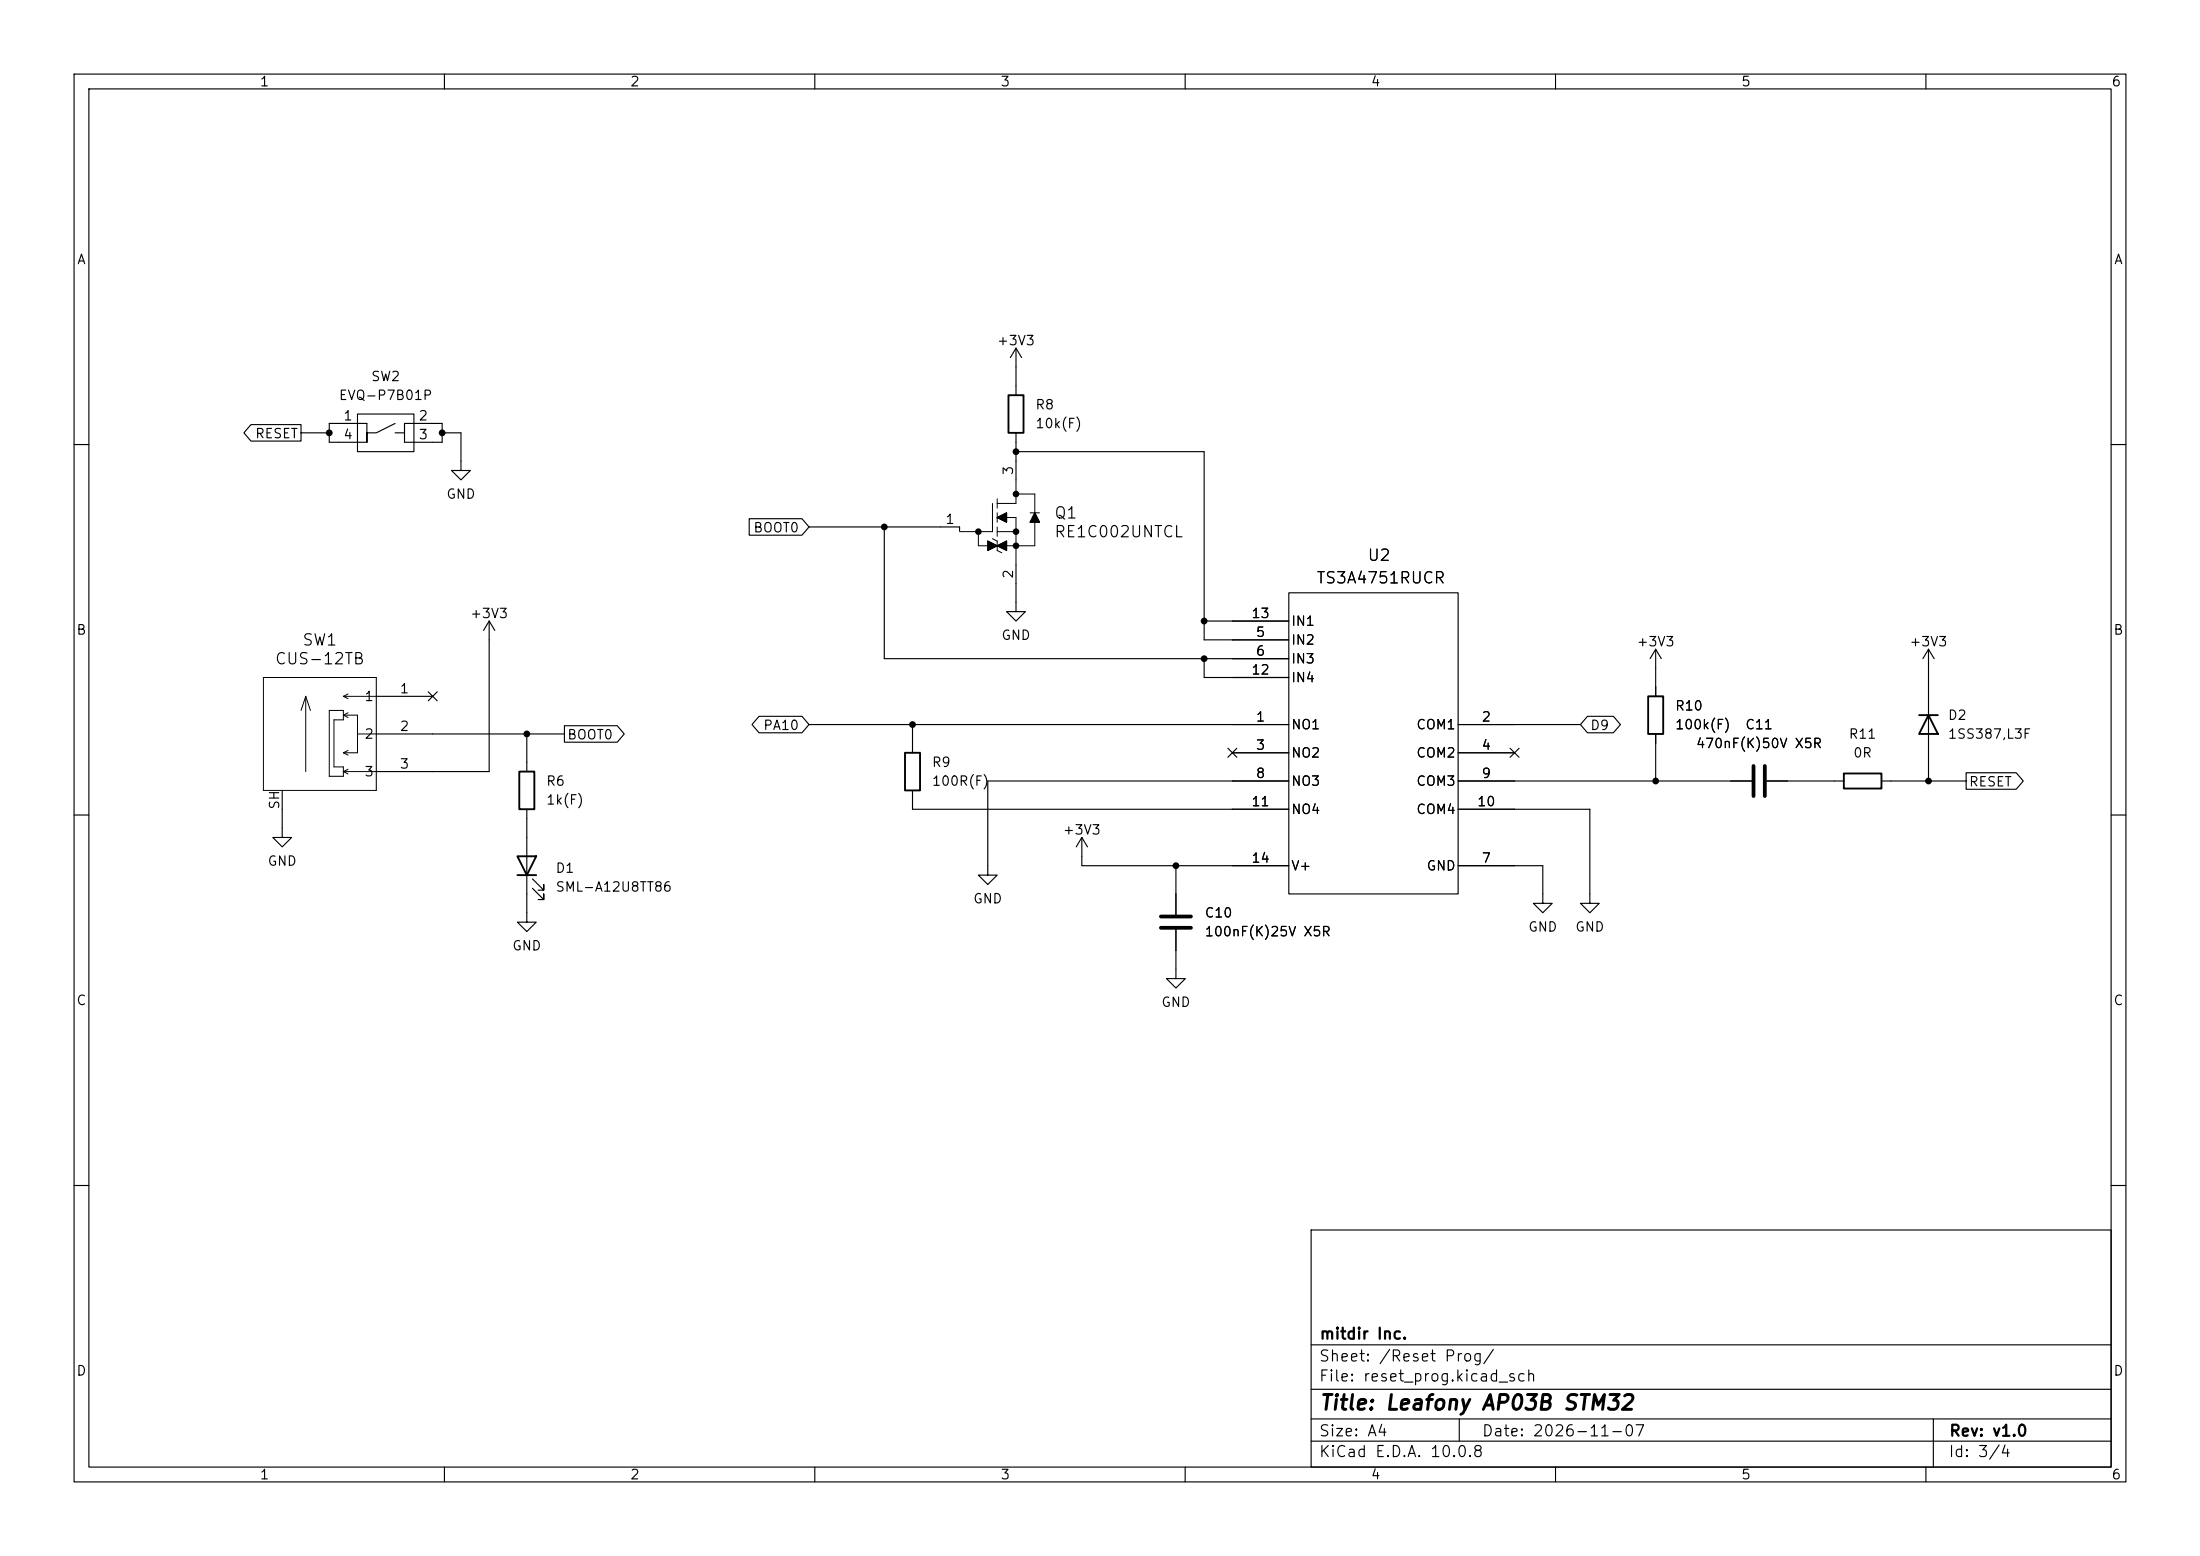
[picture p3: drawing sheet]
<svg xmlns="http://www.w3.org/2000/svg" width="297mm" height="210mm" viewBox="0 0 297 210" stroke-linecap="round" stroke-linejoin="round" font-family="sans-serif">
<g fill="none" stroke="#000" stroke-width=".15">
<path d="M10 10h277v190h-277zM12 12h273v186h-273zM60 10v2M110 10v2M160 10v2M210 10v2M260 10v2M33.9 57.3h6.7v2.2h-6.7l-1-1.1zM40.6 58.4h3.8M48.3 55.9h7.6v5.1h-7.6zM53.3 57.2l-2.5 1.2h-1.3v1.3v-2.5h-5.1v2.5h5.1M53.3 58.4h1.3"/>
<path d="M54.6 57.2h5.1v2.5h-5.1zM59.7 58.4h2.5v5.1h1.3l-1.3 1.3-1.2-1.3h1.2M137.2 47v6.3M137.2 58.4v6.4M137.2 47l-.8 1.3M137.2 47l.7 1.3M10 60h2M101.1 70h7.2l.9 1.1-.9 1.1h-7.2zM109.2 71.1h20.3v.5M119.4 71.1v17.8h54.6M137.2 76.2v6.4h1.2l-1.2 1.2-1.3-1.2h1.3M137.2 61h25.4v25.4h11.4"/>
<path d="M285 60h2M50.8 94h7.6M50.8 99.1h25.4M57.8 93.4l1.2 1.2M59 93.4l-1.2 1.2M66 83.8l-.7 1.3M66 83.8l.8 1.3M66 83.8v20.3h-15.2M71.1 99.1v5M76.2 97.9h7.1l1 1.2-1 1.1h-7.1zM102.5 96.7h5.8l.9 1.1-.9 1.1h-5.8l-1-1.1zM109.2 97.8h64.8"/>
<path d="M123.2 97.8v3.8M162.6 88.9v2.5h11.4M162.6 83.8h11.4M174 80h22.8v40.7h-22.8zM196.8 97.8h16.6M214.3 96.7h3.5l1 1.1-1 1.1h-3.5l-.9-1.1zM223.5 87.6l-.7 1.3M223.5 87.6l.8 1.3M223.5 87.6v6.4M223.5 99.1v6.3M260.3 87.6v17.8M260.3 87.6l-.7 1.3"/>
<path d="M260.3 87.6l.8 1.3M10 110h2M38.1 106.7v6.3h1.3l-1.3 1.3-1.3-1.3h1.3M71.1 109.2v15.3h1.3l-1.3 1.2-1.3-1.2h1.3M71.9 119.9l1.5 1.5v-.7v.7h-.8M71.9 118.6l1.5 1.5v-.7v.7h-.8M123.2 106.7v2.5h50.8M146 113v3.8h28M146 113l-.7 1.3M146 113l.8 1.3M158.7 116.8v6.6M165.8 101l1.2 1.2"/>
<path d="M166.4 101.6h7.6M167 101l-1.2 1.2M174 105.4h-40.7v12.7h1.3l-1.3 1.3-1.2-1.3h1.2M196.8 116.8h11.5v5.1h1.2l-1.2 1.3-1.3-1.3h1.3M196.8 109.2h17.8v12.7h1.3l-1.3 1.3-1.2-1.3h1.2M196.8 101.6h7.7M196.8 105.4h39.7M203.9 101l1.2 1.2M205.1 101l-1.2 1.2M238.5 105.4h10.4M254 105.4h11.4M265.4 104.3h6.8l.9 1.1-.9 1.1h-6.8z"/>
<path d="M285 110h2M158.7 125.5v6.6h1.3l-1.3 1.3-1.2-1.3h1.2M10 160h2M177 166h108v32h-108zM285 160h2M60 198v2M110 198v2M160 198v2M177 194.5h108M177 191.5h108M177 187.5h108M177 181.5h108"/>
<path d="M197 191.5v3M210 198v2M260 198v2M261 191.5v6.5"/>
</g>
<path d="M136.1 53.3h2.1v5.1h-2.1zM222.5 94h2v5.1h-2zM259.1 96.5h2.5M260.3 96.5l1.3 2.6h-2.5zM69.8 115.6h2.6l-1.3 2.5zM69.8 118.1h2.6M70.1 104.1h2v5.1h-2zM122.2 101.6h2v5.1h-2zM248.9 104.4h5.1v2h-5.1z" fill="none" stroke="#000" stroke-width=".25"/>
<path d="M236.7 103.4v4M238.3 103.4v4M156.7 123.7h4.1M156.7 125.2h4.1" fill="none" stroke="#000" stroke-width=".51"/>
<g fill="none" stroke="#000" stroke-width=".14">
<path d="M133.3 73v1.3l2.6-1.3v1.3zM134 67.9v3.9h-4.5M134 72.7l.6 .3v1.3l.7 .3M134.6 71.8h2.6M134.6 67.3v1.3M134.6 69.2v1.3M134.6 71.1v1.3M134.6 69.9l1.3-.7v1.3zM134.6 69.9h2.6v6.3M137.2 66.7h2.5v7h-7.6v-1.9M137.2 64.8v3.1h-2.6M139.1 69.2h1.2"/>
<path d="M139.7 69.2l.6 1.3h-1.2zM35.6 91.4h15.2v15.3h-15.2zM41.3 94l-.7 1.9M41.3 94l.6 1.9M41.3 94v10.1M44.4 95.9h2v1.3h-1.3v6.3h1.3v1.3h-2zM46.4 94l.6 .3M46.4 96.5l.6 .3M46.4 96.5h1.9v5.1h-1.9M46.4 94h4.4M47 93.7l-.6 .3M47 96.2l-.6 .3"/>
<path d="M48.3 99.1h2.5M46.4 101.6l.6 .3M46.4 104.1l.6 .4M46.4 104.1h4.4M47 101.3l-.6 .3M47 103.8l-.6 .3"/>
</g>
<g fill="#000">
<circle cx="44.4" cy="58.4" r=".46"/>
<circle cx="59.7" cy="58.4" r=".46"/>
<circle cx="119.4" cy="71.1" r=".46"/>
<circle cx="132.1" cy="71.8" r=".44"/>
<circle cx="137.2" cy="61" r=".46"/>
<circle cx="137.2" cy="66.7" r=".44"/>
<circle cx="137.2" cy="71.8" r=".44"/>
<circle cx="137.2" cy="73.7" r=".44"/>
<circle cx="71.1" cy="99.1" r=".46"/>
<circle cx="123.2" cy="97.8" r=".46"/>
<circle cx="162.6" cy="88.9" r=".46"/>
<circle cx="162.6" cy="83.8" r=".46"/>
<circle cx="158.7" cy="116.8" r=".46"/>
<circle cx="223.5" cy="105.4" r=".46"/>
<circle cx="260.3" cy="105.4" r=".46"/>
</g>
<path d="M133.3 73v1.3l2.6-1.3v1.3zM134.6 69.9l1.3-.7v1.3zM139.7 69.2l.6 1.3h-1.2z" fill="#000" stroke="#000" stroke-width=".15"/>
<text font-size="2" x="178" y="190.8">Title: Leafony AP03B STM32</text>
<g font-size="1.5">
<text x="142.2" y="70.4">Q1</text>
<text x="142.2" y="72.9">RE1C002UNTCL</text>
<text x="184.5" y="76.1">U2</text>
<text x="177.6" y="79.1">TS3A4751RUCR</text>
<text x="40.7" y="87.5">SW1</text>
<text x="37" y="90.1">CUS-12TB</text>
<text x="178" y="184.1">Sheet: /Reset Prog/</text>
<text x="178" y="181.1">mitdir Inc.</text>
<text x="178" y="186.8">File: reset_prog.kicad_sch</text>
<text x="178" y="197">KiCad E.D.A. 10.0.8</text>
<text x="178" y="194.2">Size: A4</text>
<text x="200" y="194.2">Date: 2026-11-07</text>
<text x="263" y="197">Id: 3/4</text>
<text x="263" y="194.2">Rev: v1.0</text>
</g>
<g font-size="1.3">
<text x="35" y="12">1</text>
<text x="85" y="12">2</text>
<text x="135" y="12">3</text>
<text x="185" y="12">4</text>
<text x="235" y="12">5</text>
<text x="285" y="12">6</text>
<text x="10.3" y="36">A</text>
<text x="285.3" y="36">A</text>
<text x="134.5" y="46.9">+3V3</text>
<text x="50" y="51.8">SW2</text>
<text x="34.4" y="59.5">RESET</text>
<text x="45.7" y="54.3">EVQ-P7B01P</text>
<text x="46.3" y="57.1">1</text>
<text x="46.3" y="59.6">4</text>
<text x="56.4" y="57.1">2</text>
<text x="56.4" y="59.6">3</text>
<text x="139.7" y="55.6">R8</text>
<text x="139.7" y="58.1">10k(F)</text>
<text x="137.1" y="64.2" transform="rotate(-90 137.1 64.2)">3</text>
<text x="60.2" y="67.6">GND</text>
<text x="127.5" y="71">1</text>
<text x="101.6" y="72.2">BOOT0</text>
<text x="63.4" y="83.7">+3V3</text>
<text x="137.1" y="78.2" transform="rotate(-90 137.1 78.2)">2</text>
<text x="168.8" y="83.7">13</text>
<text x="10.2" y="86">B</text>
<text x="135.1" y="86.7">GND</text>
<text x="169.4" y="86.3">5</text>
<text x="169.4" y="88.8">6</text>
<text x="174.2" y="87.3">IN2</text>
<text x="174.2" y="89.9">IN3</text>
<text x="174.2" y="84.8">IN1</text>
<text x="220.9" y="87.6">+3V3</text>
<text x="257.7" y="87.6">+3V3</text>
<text x="285.2" y="86">B</text>
<text x="49.1" y="94.9">1</text>
<text x="53.9" y="93.9">1</text>
<text x="168.8" y="91.4">12</text>
<text x="174.2" y="92.4">IN4</text>
<text x="49.1" y="100">2</text>
<text x="53.9" y="99">2</text>
<text x="76.5" y="100.1">BOOT0</text>
<text x="102.9" y="98.8">PA10</text>
<text x="169.4" y="97.7">1</text>
<text x="169.4" y="101.5">3</text>
<text x="174.2" y="98.8">NO1</text>
<text x="191.1" y="98.8">COM1</text>
<text x="199.9" y="97.7">2</text>
<text x="199.9" y="101.5">4</text>
<text x="214.6" y="98.8">D9</text>
<text x="226" y="96.2">R10</text>
<text x="226" y="98.8">100k(F)</text>
<text x="228.9" y="101.3">470nF(K)50V X5R</text>
<text x="235.5" y="98.8">C11</text>
<text x="249.5" y="100">R11</text>
<text x="262.9" y="97.5">D2</text>
<text x="262.9" y="100">1SS387,L3F</text>
<text x="49.1" y="105.1">3</text>
<text x="53.9" y="104.1">3</text>
<text x="73.6" y="106.4">R6</text>
<text x="125.7" y="103.8">R9</text>
<text x="125.7" y="106.4">100R(F)</text>
<text x="169.4" y="105.3">8</text>
<text x="174.2" y="102.6">NO2</text>
<text x="174.2" y="106.4">NO3</text>
<text x="191.1" y="102.6">COM2</text>
<text x="191.1" y="106.4">COM3</text>
<text x="199.9" y="105.3">9</text>
<text x="250.1" y="102.6">0R</text>
<text x="265.7" y="106.5">RESET</text>
<text x="38" y="109.3" transform="rotate(-90 38 109.3)">SH</text>
<text x="73.6" y="108.9">1k(F)</text>
<text x="143.4" y="113">+3V3</text>
<text x="168.8" y="109.1">11</text>
<text x="174.2" y="110.2">NO4</text>
<text x="191.1" y="110.2">COM4</text>
<text x="199.3" y="109.1">10</text>
<text x="36" y="117.2">GND</text>
<text x="74.9" y="118.1">D1</text>
<text x="168.8" y="116.8">14</text>
<text x="174.2" y="117.8">V+</text>
<text x="192.5" y="117.8">GND</text>
<text x="199.9" y="116.8">7</text>
<text x="74.9" y="120.7">SML-A12U8TT86</text>
<text x="131.3" y="122.2">GND</text>
<text x="162.5" y="124.2">C10</text>
<text x="69.1" y="128.6">GND</text>
<text x="162.5" y="126.7">100nF(K)25V X5R</text>
<text x="206.2" y="126.1">GND</text>
<text x="212.6" y="126.1">GND</text>
<text x="10.2" y="136">C</text>
<text x="156.7" y="136.2">GND</text>
<text x="285.2" y="136">C</text>
<text x="10.2" y="186">D</text>
<text x="285.2" y="186">D</text>
<text x="35" y="200">1</text>
<text x="85" y="200">2</text>
<text x="135" y="200">3</text>
<text x="185" y="200">4</text>
<text x="235" y="200">5</text>
<text x="285" y="200">6</text>
</g>
</svg>
